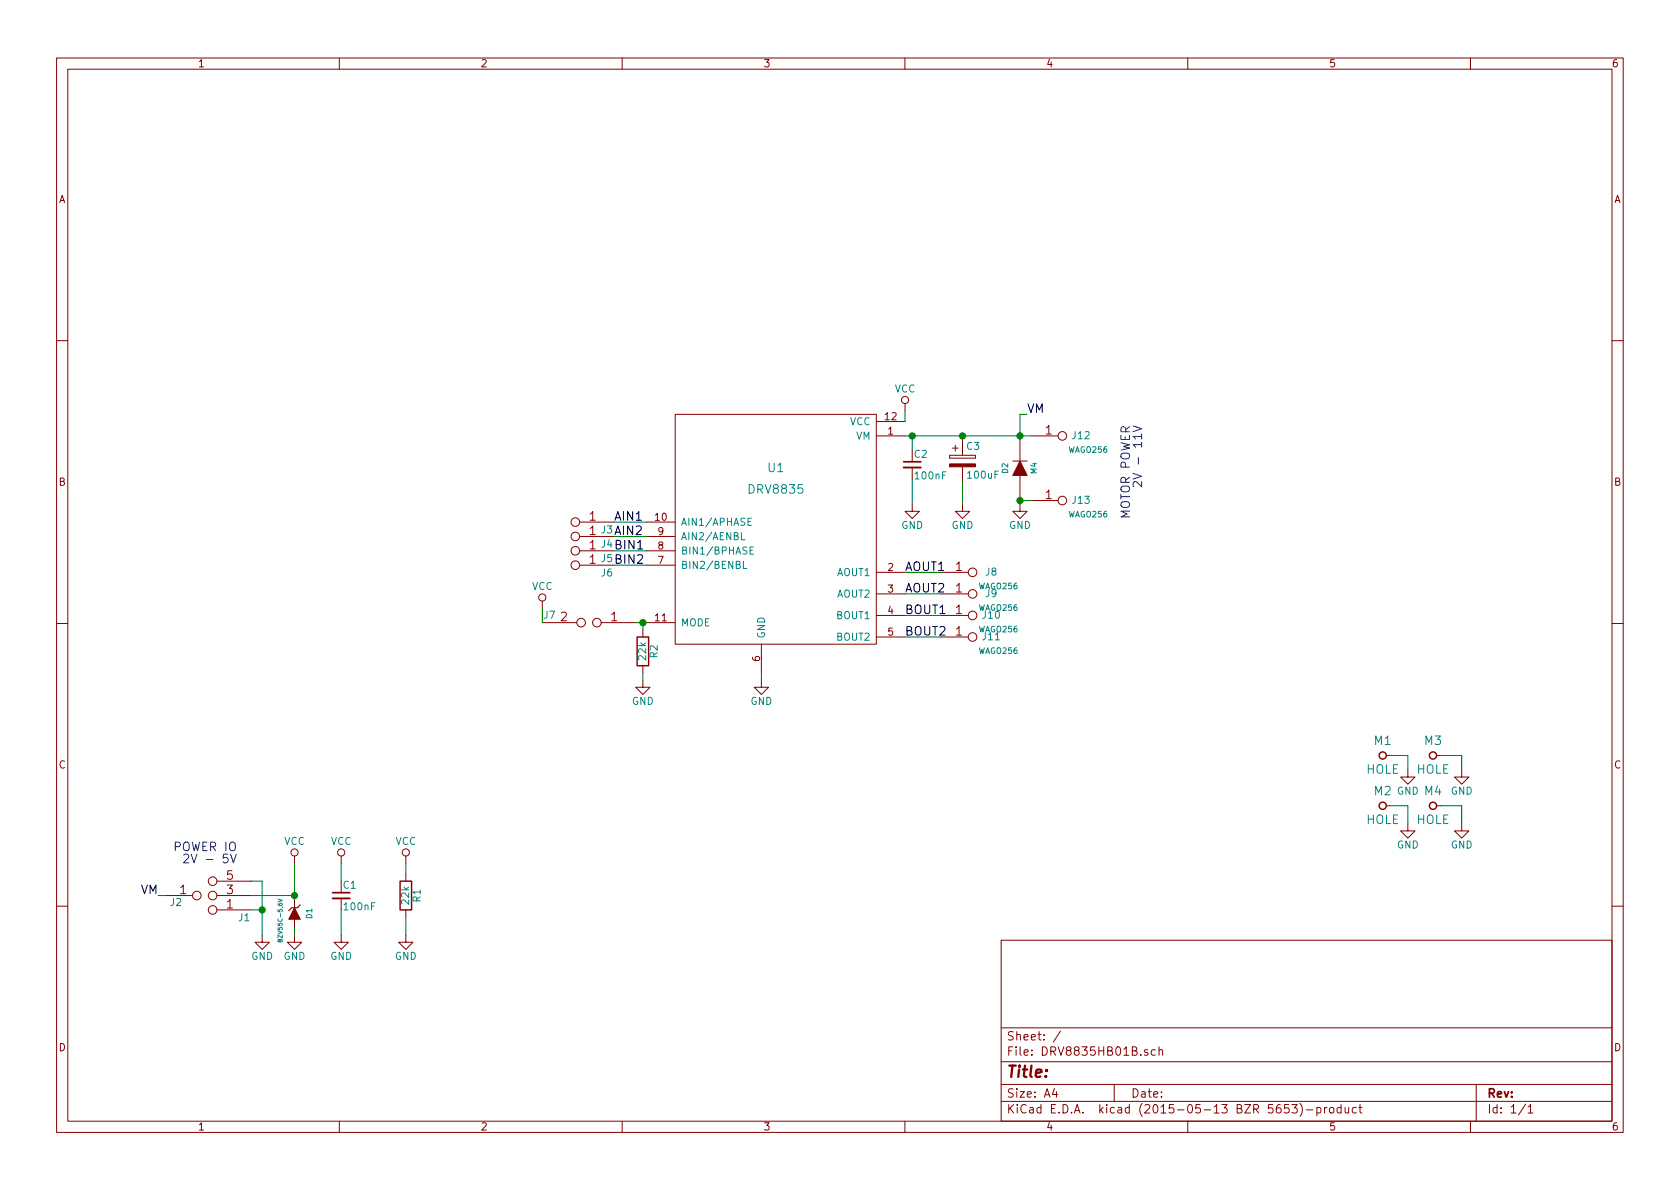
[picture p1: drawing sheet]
EESchema Schematic File Version 2
LIBS:power
LIBS:device
LIBS:transistors
LIBS:conn
LIBS:linear
LIBS:regul
LIBS:74xx
LIBS:cmos4000
LIBS:adc-dac
LIBS:memory
LIBS:xilinx
LIBS:microcontrollers
LIBS:dsp
LIBS:microchip
LIBS:analog_switches
LIBS:motorola
LIBS:texas
LIBS:intel
LIBS:audio
LIBS:interface
LIBS:digital-audio
LIBS:philips
LIBS:display
LIBS:cypress
LIBS:siliconi
LIBS:opto
LIBS:atmel
LIBS:contrib
LIBS:valves
LIBS:ADC-DAC
LIBS:asp-134604-01_(fmc)
LIBS:clock
LIBS:header
LIBS:Jumpers
LIBS:konektory
LIBS:mechanical
LIBS:MLAB_BATERY
LIBS:MLAB_CONNECTORS
LIBS:MLAB_D
LIBS:MLAB_IO
LIBS:MLAB_Jumpers
LIBS:MLAB_T
LIBS:OpAmp
LIBS:sata7-67491-1030
EELAYER 25 0
EELAYER END
$Descr A4 11693 8268
encoding utf-8
Sheet 1 1
Title ""
Date ""
Rev ""
Comp ""
Comment1 ""
Comment2 ""
Comment3 ""
Comment4 ""
$EndDescr
$Comp
L CONN1_1 J8
U 1 1
P 6850 4025
F 0 "J8" H 6900 4075 50  0000 C CNN
F 1 "WAGO256" H 6950 3975 40  0000 C CNN
F 2 "Mlab_Con:WAGO256" H 6900 3975 60  0001 C CNN
F 3 "" H 6900 3975 60  0000 C CNN
	1    6850 4025
	1    0    0    -1  
$EndComp
$Comp
L CONN1_1 J9
U 1 1
P 6850 4175
F 0 "J9" H 6900 4225 50  0000 C CNN
F 1 "WAGO256" H 6950 4125 40  0000 C CNN
F 2 "Mlab_Con:WAGO256" H 6900 4125 60  0001 C CNN
F 3 "" H 6900 4125 60  0000 C CNN
	1    6850 4175
	1    0    0    -1  
$EndComp
$Comp
L CONN1_1 J10
U 1 1
P 6850 4325
F 0 "J10" H 6900 4375 50  0000 C CNN
F 1 "WAGO256" H 6950 4275 40  0000 C CNN
F 2 "Mlab_Con:WAGO256" H 6900 4275 60  0001 C CNN
F 3 "" H 6900 4275 60  0000 C CNN
	1    6850 4325
	1    0    0    -1  
$EndComp
$Comp
L CONN1_1 J11
U 1 1
P 6850 4475
F 0 "J11" H 6900 4525 50  0000 C CNN
F 1 "WAGO256" H 6950 4425 40  0000 C CNN
F 2 "Mlab_Con:WAGO256" H 6900 4425 60  0001 C CNN
F 3 "" H 6900 4425 60  0000 C CNN
	1    6850 4475
	1    0    0    -1  
$EndComp
$Comp
L DRV8835 U1
U 1 1
P 5500 3925
F 0 "U1" H 5400 4600 60  0000 C CNN
F 1 "DRV8835" H 5400 4450 60  0000 C CNN
F 2 "Mlab_IO:WSON-12" H 5500 3925 60  0001 C CNN
F 3 "" H 5500 3925 60  0000 C CNN
	1    5500 3925
	1    0    0    -1  
$EndComp
Wire Wire Line
	6300 3975 6550 3975
Wire Wire Line
	6550 4125 6300 4125
Wire Wire Line
	6300 4275 6550 4275
Wire Wire Line
	6300 4425 6550 4425
Text Label 6300 3975 0    60   ~ 0
AOUT1
Text Label 6300 4125 0    60   ~ 0
AOUT2
Text Label 6300 4275 0    60   ~ 0
BOUT1
Text Label 6300 4425 0    60   ~ 0
BOUT2
$Comp
L JUMP_2x1 J3
U 1 1
P 3875 3475
F 0 "J3" H 3525 3675 50  0000 C CNN
F 1 "JUMP_2x1" V 3875 3625 40  0001 C CNN
F 2 "Mlab_Pin_Headers:Straight_2x01" H 3875 3475 60  0001 C CNN
F 3 "" H 3875 3475 60  0000 C CNN
	1    3875 3475
	-1   0    0    1   
$EndComp
$Comp
L JUMP_2x1 J4
U 1 1
P 3875 3575
F 0 "J4" H 3525 3775 50  0000 C CNN
F 1 "JUMP_2x1" V 3875 3725 40  0001 C CNN
F 2 "Mlab_Pin_Headers:Straight_2x01" H 3875 3575 60  0001 C CNN
F 3 "" H 3875 3575 60  0000 C CNN
	1    3875 3575
	-1   0    0    1   
$EndComp
$Comp
L JUMP_2x1 J5
U 1 1
P 3875 3675
F 0 "J5" H 3525 3875 50  0000 C CNN
F 1 "JUMP_2x1" V 3875 3825 40  0001 C CNN
F 2 "Mlab_Pin_Headers:Straight_2x01" H 3875 3675 60  0001 C CNN
F 3 "" H 3875 3675 60  0000 C CNN
	1    3875 3675
	-1   0    0    1   
$EndComp
$Comp
L JUMP_2x1 J6
U 1 1
P 3875 3775
F 0 "J6" H 3525 3975 50  0000 C CNN
F 1 "JUMP_2x1" V 3875 3925 40  0001 C CNN
F 2 "Mlab_Pin_Headers:Straight_2x01" H 3875 3775 60  0001 C CNN
F 3 "" H 3875 3775 60  0000 C CNN
	1    3875 3775
	-1   0    0    1   
$EndComp
Wire Wire Line
	4275 3625 4500 3625
Wire Wire Line
	4500 3725 4275 3725
Wire Wire Line
	4275 3825 4500 3825
Wire Wire Line
	4500 3925 4275 3925
Text Label 4275 3625 0    60   ~ 0
AIN1
Text Label 4275 3725 0    60   ~ 0
AIN2
Text Label 4275 3825 0    60   ~ 0
BIN1
Text Label 4275 3925 0    60   ~ 0
BIN2
$Comp
L JUMP_3X2 J1
U 1 1
P 1350 6175
F 0 "J1" H 1000 6375 50  0000 C CNN
F 1 "JUMP_3X2" V 1350 6225 40  0001 C CNN
F 2 "Mlab_Pin_Headers:Straight_2x03" H 1350 6175 60  0001 C CNN
F 3 "" H 1350 6175 60  0000 C CNN
	1    1350 6175
	-1   0    0    1   
$EndComp
Text Notes 1650 6000 2    60   ~ 0
POWER IO\n2V - 5V
$Comp
L ZENERsmall D1
U 1 1
P 2050 6350
F 0 "D1" H 2050 6450 40  0000 C CNN
F 1 "BZV55C-5,6V" H 2100 6250 30  0000 C CNN
F 2 "Mlab_D:Diode-MiniMELF_Standard" H 2050 6350 60  0001 C CNN
F 3 "" H 2050 6350 60  0000 C CNN
	1    2050 6350
	0    1    1    0   
$EndComp
$Comp
L GND #PWR01
U 1 1
P 1825 6500
F 0 "#PWR01" H 1825 6250 50  0001 C CNN
F 1 "GND" H 1825 6350 50  0000 C CNN
F 2 "" H 1825 6500 60  0000 C CNN
F 3 "" H 1825 6500 60  0000 C CNN
	1    1825 6500
	1    0    0    -1  
$EndComp
$Comp
L GND #PWR02
U 1 1
P 2050 6500
F 0 "#PWR02" H 2050 6250 50  0001 C CNN
F 1 "GND" H 2050 6350 50  0000 C CNN
F 2 "" H 2050 6500 60  0000 C CNN
F 3 "" H 2050 6500 60  0000 C CNN
	1    2050 6500
	1    0    0    -1  
$EndComp
Wire Wire Line
	1750 6125 1825 6125
Wire Wire Line
	1825 6125 1825 6500
Wire Wire Line
	1750 6325 1825 6325
Connection ~ 1825 6325
Wire Wire Line
	1750 6225 2050 6225
Wire Wire Line
	2050 6000 2050 6250
Wire Wire Line
	2050 6500 2050 6450
$Comp
L VCC #PWR03
U 1 1
P 2050 6000
F 0 "#PWR03" H 2050 5850 50  0001 C CNN
F 1 "VCC" H 2050 6150 50  0000 C CNN
F 2 "" H 2050 6000 60  0000 C CNN
F 3 "" H 2050 6000 60  0000 C CNN
	1    2050 6000
	1    0    0    -1  
$EndComp
Connection ~ 2050 6225
$Comp
L C_Small C1
U 1 1
P 2375 6225
F 0 "C1" H 2385 6295 50  0000 L CNN
F 1 "100nF" H 2385 6145 50  0000 L CNN
F 2 "Mlab_R:SMD-0805" H 2375 6225 60  0001 C CNN
F 3 "" H 2375 6225 60  0000 C CNN
	1    2375 6225
	1    0    0    -1  
$EndComp
$Comp
L GND #PWR04
U 1 1
P 2375 6500
F 0 "#PWR04" H 2375 6250 50  0001 C CNN
F 1 "GND" H 2375 6350 50  0000 C CNN
F 2 "" H 2375 6500 60  0000 C CNN
F 3 "" H 2375 6500 60  0000 C CNN
	1    2375 6500
	1    0    0    -1  
$EndComp
$Comp
L GND #PWR05
U 1 1
P 2825 6500
F 0 "#PWR05" H 2825 6250 50  0001 C CNN
F 1 "GND" H 2825 6350 50  0000 C CNN
F 2 "" H 2825 6500 60  0000 C CNN
F 3 "" H 2825 6500 60  0000 C CNN
	1    2825 6500
	1    0    0    -1  
$EndComp
$Comp
L VCC #PWR06
U 1 1
P 2375 6000
F 0 "#PWR06" H 2375 5850 50  0001 C CNN
F 1 "VCC" H 2375 6150 50  0000 C CNN
F 2 "" H 2375 6000 60  0000 C CNN
F 3 "" H 2375 6000 60  0000 C CNN
	1    2375 6000
	1    0    0    -1  
$EndComp
$Comp
L VCC #PWR07
U 1 1
P 2825 6000
F 0 "#PWR07" H 2825 5850 50  0001 C CNN
F 1 "VCC" H 2825 6150 50  0000 C CNN
F 2 "" H 2825 6000 60  0000 C CNN
F 3 "" H 2825 6000 60  0000 C CNN
	1    2825 6000
	1    0    0    -1  
$EndComp
$Comp
L R R1
U 1 1
P 2825 6225
F 0 "R1" V 2905 6225 50  0000 C CNN
F 1 "22k" V 2825 6225 50  0000 C CNN
F 2 "Mlab_R:SMD-0805" V 2755 6225 30  0001 C CNN
F 3 "" H 2825 6225 30  0000 C CNN
	1    2825 6225
	1    0    0    -1  
$EndComp
Wire Wire Line
	2375 6125 2375 6000
Wire Wire Line
	2825 6075 2825 6000
Wire Wire Line
	2825 6500 2825 6375
Wire Wire Line
	2375 6500 2375 6325
$Comp
L JUMP2_2x1 J7
U 1 1
P 4125 4325
F 0 "J7" H 3825 4375 50  0000 C CNN
F 1 "JUMP2_2x1" H 4325 4225 40  0001 C CNN
F 2 "Mlab_Pin_Headers:Straight_2x01" H 4125 4325 60  0001 C CNN
F 3 "" H 4125 4325 60  0000 C CNN
	1    4125 4325
	1    0    0    -1  
$EndComp
Wire Wire Line
	4500 4325 4425 4325
$Comp
L R R2
U 1 1
P 4475 4525
F 0 "R2" V 4555 4525 50  0000 C CNN
F 1 "22k" V 4475 4525 50  0000 C CNN
F 2 "Mlab_R:SMD-0805" V 4405 4525 30  0001 C CNN
F 3 "" H 4475 4525 30  0000 C CNN
	1    4475 4525
	1    0    0    -1  
$EndComp
$Comp
L GND #PWR08
U 1 1
P 4475 4725
F 0 "#PWR08" H 4475 4475 50  0001 C CNN
F 1 "GND" H 4475 4575 50  0000 C CNN
F 2 "" H 4475 4725 60  0000 C CNN
F 3 "" H 4475 4725 60  0000 C CNN
	1    4475 4725
	1    0    0    -1  
$EndComp
$Comp
L GND #PWR09
U 1 1
P 5300 4725
F 0 "#PWR09" H 5300 4475 50  0001 C CNN
F 1 "GND" H 5300 4575 50  0000 C CNN
F 2 "" H 5300 4725 60  0000 C CNN
F 3 "" H 5300 4725 60  0000 C CNN
	1    5300 4725
	1    0    0    -1  
$EndComp
Wire Wire Line
	4475 4725 4475 4675
Wire Wire Line
	5300 4725 5300 4675
$Comp
L VCC #PWR010
U 1 1
P 3775 4225
F 0 "#PWR010" H 3775 4075 50  0001 C CNN
F 1 "VCC" H 3775 4375 50  0000 C CNN
F 2 "" H 3775 4225 60  0000 C CNN
F 3 "" H 3775 4225 60  0000 C CNN
	1    3775 4225
	1    0    0    -1  
$EndComp
Wire Wire Line
	3775 4325 3775 4225
$Comp
L VCC #PWR011
U 1 1
P 6300 2850
F 0 "#PWR011" H 6300 2700 50  0001 C CNN
F 1 "VCC" H 6300 3000 50  0000 C CNN
F 2 "" H 6300 2850 60  0000 C CNN
F 3 "" H 6300 2850 60  0000 C CNN
	1    6300 2850
	1    0    0    -1  
$EndComp
$Comp
L CONN1_1 J12
U 1 1
P 7475 3075
F 0 "J12" H 7525 3125 50  0000 C CNN
F 1 "WAGO256" H 7575 3025 40  0000 C CNN
F 2 "Mlab_Con:WAGO256" H 7525 3025 60  0001 C CNN
F 3 "" H 7525 3025 60  0000 C CNN
	1    7475 3075
	1    0    0    -1  
$EndComp
Wire Wire Line
	4475 4375 4475 4325
Connection ~ 4475 4325
$Comp
L C_Small C2
U 1 1
P 6350 3225
F 0 "C2" H 6360 3295 50  0000 L CNN
F 1 "100nF" H 6360 3145 50  0000 L CNN
F 2 "Mlab_R:SMD-0805" H 6350 3225 60  0001 C CNN
F 3 "" H 6350 3225 60  0000 C CNN
	1    6350 3225
	1    0    0    -1  
$EndComp
$Comp
L CP C3
U 1 1
P 6700 3200
F 0 "C3" H 6725 3300 50  0000 L CNN
F 1 "100uF" H 6725 3100 50  0000 L CNN
F 2 "Mlab_C:TantalC_SizeD_Reflow" H 6738 3050 30  0001 C CNN
F 3 "" H 6700 3200 60  0000 C CNN
	1    6700 3200
	1    0    0    -1  
$EndComp
$Comp
L GND #PWR012
U 1 1
P 6350 3500
F 0 "#PWR012" H 6350 3250 50  0001 C CNN
F 1 "GND" H 6350 3350 50  0000 C CNN
F 2 "" H 6350 3500 60  0000 C CNN
F 3 "" H 6350 3500 60  0000 C CNN
	1    6350 3500
	1    0    0    -1  
$EndComp
$Comp
L GND #PWR013
U 1 1
P 6700 3500
F 0 "#PWR013" H 6700 3250 50  0001 C CNN
F 1 "GND" H 6700 3350 50  0000 C CNN
F 2 "" H 6700 3500 60  0000 C CNN
F 3 "" H 6700 3500 60  0000 C CNN
	1    6700 3500
	1    0    0    -1  
$EndComp
$Comp
L DIODE D2
U 1 1
P 7100 3250
F 0 "D2" H 7100 3350 40  0000 C CNN
F 1 "M4" H 7100 3150 40  0000 C CNN
F 2 "Mlab_D:Diode-SMA_Standard" H 7100 3250 60  0001 C CNN
F 3 "" H 7100 3250 60  0000 C CNN
	1    7100 3250
	0    -1   -1   0   
$EndComp
$Comp
L GND #PWR014
U 1 1
P 7100 3500
F 0 "#PWR014" H 7100 3250 50  0001 C CNN
F 1 "GND" H 7100 3350 50  0000 C CNN
F 2 "" H 7100 3500 60  0000 C CNN
F 3 "" H 7100 3500 60  0000 C CNN
	1    7100 3500
	1    0    0    -1  
$EndComp
Wire Wire Line
	7100 3450 7100 3500
Wire Wire Line
	6300 3025 7175 3025
Wire Wire Line
	7100 2875 7100 3050
Connection ~ 7100 3025
Wire Wire Line
	6700 3050 6700 3025
Connection ~ 6700 3025
Wire Wire Line
	6350 3125 6350 3025
Connection ~ 6350 3025
Wire Wire Line
	6350 3325 6350 3500
$Comp
L CONN1_1 J13
U 1 1
P 7475 3525
F 0 "J13" H 7525 3575 50  0000 C CNN
F 1 "WAGO256" H 7575 3475 40  0000 C CNN
F 2 "Mlab_Con:WAGO256" H 7525 3475 60  0001 C CNN
F 3 "" H 7525 3475 60  0000 C CNN
	1    7475 3525
	1    0    0    -1  
$EndComp
Wire Wire Line
	7100 3475 7175 3475
Connection ~ 7100 3475
Wire Wire Line
	7100 2875 7150 2875
Text Label 7150 2875 0    60   ~ 0
VM
Text Label 1100 6225 2    60   ~ 0
VM
$Comp
L CONN1_1 J2
U 1 1
P 1450 6275
F 0 "J2" H 1225 6275 50  0000 C CNN
F 1 "CONN1_1" H 1275 6175 40  0001 C CNN
F 2 "Mlab_Pin_Headers:Straight_1x01" H 1500 6225 60  0001 C CNN
F 3 "" H 1500 6225 60  0000 C CNN
	1    1450 6275
	1    0    0    -1  
$EndComp
Wire Wire Line
	1150 6225 1100 6225
Text Notes 7950 2950 3    60   ~ 0
MOTOR POWER\n2V - 11V
$Comp
L HOLE M1
U 1 1
P 9625 5250
F 0 "M1" H 9625 5350 60  0000 C CNN
F 1 "HOLE" H 9625 5150 60  0000 C CNN
F 2 "Mlab_Mechanical:MountingHole_3mm" H 9625 5250 60  0001 C CNN
F 3 "" H 9625 5250 60  0000 C CNN
	1    9625 5250
	1    0    0    -1  
$EndComp
$Comp
L HOLE M2
U 1 1
P 9625 5600
F 0 "M2" H 9625 5700 60  0000 C CNN
F 1 "HOLE" H 9625 5500 60  0000 C CNN
F 2 "Mlab_Mechanical:MountingHole_3mm" H 9625 5600 60  0001 C CNN
F 3 "" H 9625 5600 60  0000 C CNN
	1    9625 5600
	1    0    0    -1  
$EndComp
$Comp
L HOLE M3
U 1 1
P 9975 5250
F 0 "M3" H 9975 5350 60  0000 C CNN
F 1 "HOLE" H 9975 5150 60  0000 C CNN
F 2 "Mlab_Mechanical:MountingHole_3mm" H 9975 5250 60  0001 C CNN
F 3 "" H 9975 5250 60  0000 C CNN
	1    9975 5250
	1    0    0    -1  
$EndComp
$Comp
L HOLE M4
U 1 1
P 9975 5600
F 0 "M4" H 9975 5700 60  0000 C CNN
F 1 "HOLE" H 9975 5500 60  0000 C CNN
F 2 "Mlab_Mechanical:MountingHole_3mm" H 9975 5600 60  0001 C CNN
F 3 "" H 9975 5600 60  0000 C CNN
	1    9975 5600
	1    0    0    -1  
$EndComp
$Comp
L GND #PWR015
U 1 1
P 9800 5725
F 0 "#PWR015" H 9800 5475 50  0001 C CNN
F 1 "GND" H 9800 5575 50  0000 C CNN
F 2 "" H 9800 5725 60  0000 C CNN
F 3 "" H 9800 5725 60  0000 C CNN
	1    9800 5725
	1    0    0    -1  
$EndComp
Wire Wire Line
	9675 5600 9800 5600
Wire Wire Line
	9800 5600 9800 5725
$Comp
L GND #PWR016
U 1 1
P 9800 5350
F 0 "#PWR016" H 9800 5100 50  0001 C CNN
F 1 "GND" H 9800 5200 50  0000 C CNN
F 2 "" H 9800 5350 60  0000 C CNN
F 3 "" H 9800 5350 60  0000 C CNN
	1    9800 5350
	1    0    0    -1  
$EndComp
Wire Wire Line
	9675 5250 9800 5250
Wire Wire Line
	9800 5250 9800 5350
$Comp
L GND #PWR017
U 1 1
P 10175 5350
F 0 "#PWR017" H 10175 5100 50  0001 C CNN
F 1 "GND" H 10175 5200 50  0000 C CNN
F 2 "" H 10175 5350 60  0000 C CNN
F 3 "" H 10175 5350 60  0000 C CNN
	1    10175 5350
	1    0    0    -1  
$EndComp
Wire Wire Line
	10025 5250 10175 5250
Wire Wire Line
	10175 5250 10175 5350
$Comp
L GND #PWR018
U 1 1
P 10175 5725
F 0 "#PWR018" H 10175 5475 50  0001 C CNN
F 1 "GND" H 10175 5575 50  0000 C CNN
F 2 "" H 10175 5725 60  0000 C CNN
F 3 "" H 10175 5725 60  0000 C CNN
	1    10175 5725
	1    0    0    -1  
$EndComp
Wire Wire Line
	10025 5600 10175 5600
Wire Wire Line
	10175 5600 10175 5725
Wire Wire Line
	6300 2925 6300 2850
Wire Wire Line
	6700 3350 6700 3500
$EndSCHEMATC
